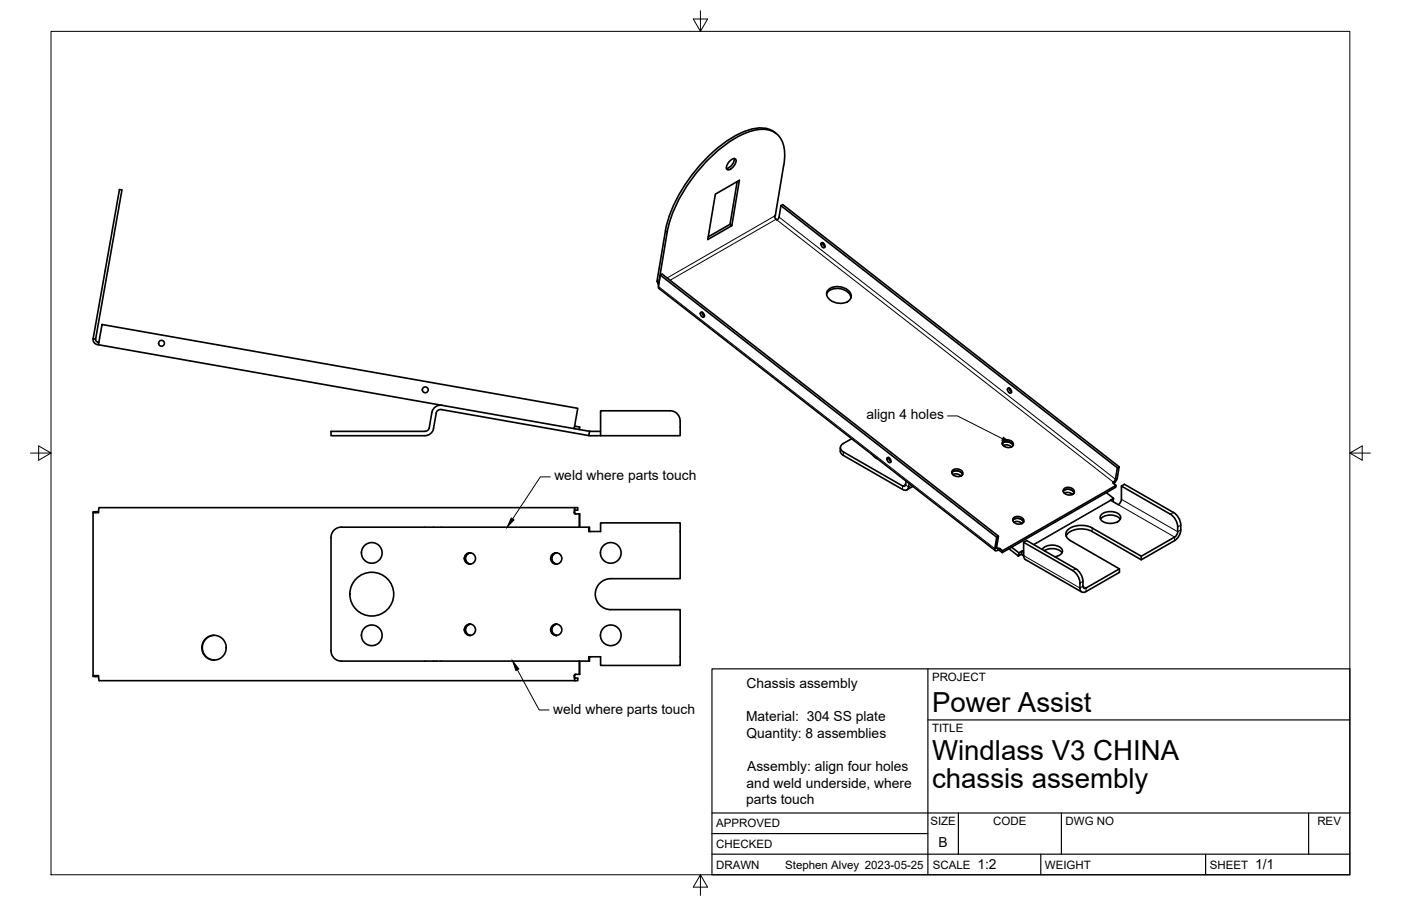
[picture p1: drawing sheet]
<svg xmlns="http://www.w3.org/2000/svg" width="432mm" height="279mm" viewBox="0 0 432 279" stroke-linecap="round" stroke-linejoin="round" font-family="sans-serif">
<!-- layer: Visible -->
<g fill="none" stroke="#000" stroke-width=".51">
<path d="M36.8 58.5l.8 .1-8.1 46-.8-.1zM224.8 49.7l.4-.3a.96 .96 0 0 1 1.7 0 3.2 3.2 0 0 1-2.6 3 1.48 1.48 0 0 1 .2-2.2zM226.3 48.9a3.3 3.3 0 0 1-2.4 3.1M227.2 56l-2.2 13.2 .6 .4-7.5 4.3 2.4-14 7.4-4.3-2.3 14M239.2 41.2a8 8 0 0 0-8-1.3 37.8 37.8 0 0 0-17.6 13.6 41.7 41.7 0 0 0-8.5 17.6l-2.6 15.7 .6 .3M225 69.2l-6.7 3.8M238.7 66.6l.3-.1 2.6-15.6a10.8 10.8 0 0 0-1.8-9.2 7.7 7.7 0 0 0-8.1-1.3 39.2 39.2 0 0 0-18 14.1 41.4 41.4 0 0 0-8.1 17l-2.6 15.7M238.8 66.6v.6a.59 .59 0 0 0 .5 .5 .59 .59 0 0 0 .6-.3l.8-4 .5-.3 103.7 80.9M240.7 63.4l103.7 80.9-.6 3.5-.6 .9M253.2 74.8a1.04 1.04 0 0 1 .9 1.6 1.04 1.04 0 0 1-.9-1.6zM253.6 74.8l.2 .8 .5 .5M202.7 86.9l.3 1.1"/>
<path d="M202.9 88.3l.6-3.5 .6-.3 103.6 80.9M202.9 88.3l.2 .6 103.6 80.9M203.5 84.8l103.7 80.9M216 96.3a1.04 1.04 0 0 1 .9 1.5 1.04 1.04 0 0 1-.9-1.5zM216.4 96.3l.2 .7 .5 .5M254.8 90.6a4.1 4.1 0 0 1 5.6-1.1 3 3 0 0 1 1.9 2.4M255.4 89.3a4.6 4.6 0 0 1 6.9 1.7 2.94 2.94 0 0 1-3.8 2.5 3.6 3.6 0 0 1-3.7-3.2zM28.7 104.5a1.62 1.62 0 0 0 1.7 1.8M29.5 104.6l.1 .6 .9 .4M31.5 100.1l146.6 25.8-1.1 6.3-146.6-25.9zM310.7 119.7a1.04 1.04 0 0 1 .9 1.5 1.04 1.04 0 0 1-.9-1.5zM311.1 119.7l.1 .7 .6 .5"/>
<path d="M131 133h-29v1.4l29.5-.1 1-.4 1-1.2 1-5.3a1.34 1.34 0 0 1 1.5-1.1l45.5 8M136.2 125a2.71 2.71 0 0 0-3.1 2.1l-.9 5.2-.5 .5-.7 .2M177.1 131.4l1.6 .3-.2 .8-1.5-.3M178.5 132.5l3.2 .5M181.5 134.3l3.6 .1M181.7 133l-.2 1.3M181.7 133h.2M181.9 133h3.2M206.5 126.7a3.2 3.2 0 0 1 3.1 3.1v4.6h-24.5v-7.7h21.4M259 138.1a1.96 1.96 0 0 0 .9 2.3l18.3 10.5a1.12 1.12 0 0 0 1.1 .3 1.12 1.12 0 0 0 .7-1M262.5 135.3l-2.6 1.5a1.37 1.37 0 0 0-.9 1.3 1.37 1.37 0 0 0 .9 1.3l18.3 10.5 .8-.1 .3-1.4M308.9 136.8a2.06 2.06 0 0 1 3.3 .6"/>
<path d="M309.1 136.2a1.96 1.96 0 0 1 3.2 1 1.88 1.88 0 0 1-1.9 .8 1.88 1.88 0 0 1-1.5-1.5zM309.2 137.4a2.36 2.36 0 0 1 2.5 .4M28.7 158.1v-.3h.8v.3M29.5 157.8h.9M30.6 156.5h147.5v.8l-.9 .1v.9l.3 .2M30.6 156.5l-.2 1.6h-1.7v50.3h1.7l.2 1.5h146.6M177.2 156.5l-.2 1.8 1.7 .2v4.1M178.5 158.5v4.1M269.1 140.4l1.3 1M269.2 140.5h.1M273.5 141.1a1.04 1.04 0 0 1 .9 1.5 1.04 1.04 0 0 1-.9-1.5zM273.9 141.1l.2 .7 .5 .5"/>
<path d="M280.2 149.1l-.2 1.1M281.4 150l-1.9 1.1M293.3 145.8a2.06 2.06 0 0 1 3.4 .5M293.5 145.1a1.96 1.96 0 0 1 3.3 1 1.88 1.88 0 0 1-2 .8 1.88 1.88 0 0 1-1.5-1.5zM293.6 146.3a2.36 2.36 0 0 1 2.6 .5M312.3 159.8a1.96 1.96 0 0 1 3.3 1 1.88 1.88 0 0 1-2 .8 1.88 1.88 0 0 1-1.5-1.5zM327.7 151.5a2.06 2.06 0 0 1 3.3 .5M327.9 150.8a1.96 1.96 0 0 1 3.2 1 1.88 1.88 0 0 1-1.9 .8 1.88 1.88 0 0 1-1.5-1.5zM328 152.1a2.36 2.36 0 0 1 2.6 .4M339.5 158.6a4.4 4.4 0 0 1 5.7 .4 1.56 1.56 0 0 1-1.3 2.1 4.3 4.3 0 0 1-4.7-.9 1.19 1.19 0 0 1 .3-1.6zM341 151.9l2.2 1.8M343 154.7l.2-1-.9 .5 2.4 1.4 .8-.9 .1-4.8 15.1 8.7a5.1 5.1 0 0 1 1.6 6.8l-.3 .2"/>
<path d="M343.1 148.7v.4l.9 .6-35 20.1M344 149.7l-.1 .6-35 20.1M344.4 144.3l.5-.3-.6 3.5-.2 .7-.9 .9M345.6 149.9l1-.5 15.1 8.6 1.4 1.4 .6 1.2 .2 1.3M144.9 170.5a1.75 1.75 0 0 0-1.6 1.7 1.75 1.75 0 0 0 1.6 1.8M145 170.5a1.75 1.75 0 0 0-1.5 1.7 1.75 1.75 0 0 0 1.5 1.8M171.6 170.5a1.75 1.75 0 0 0-1.7 1.7 1.75 1.75 0 0 0 1.7 1.8M171.6 170.5a1.75 1.75 0 0 0-1.5 1.7 1.75 1.75 0 0 0 1.5 1.8M181.5 162.6h-76.3a3.2 3.2 0 0 0-3.2 3.2v34.9a3.2 3.2 0 0 0 3.2 3.2h76.3M181.7 163.9v-1.3h-.2v1.3h3.6v-2.7h24.5v17.3h-21.4a4.8 4.8 0 0 0-4.7 4.7 4.8 4.8 0 0 0 4.7 4.8h21.4v17.2h-24.5v-2.7h-3.6v1.4h.2v-1.4M308.2 169.2l.8 .6M308.2 169.2h-.8l-.3-.3 .6-3.5-.5 .3-.6 3.8 .3 .4 1-.2 1 .7 .1-.6"/>
<path d="M311 169.2l2.9 2.3M311.8 168.7l2.2 1.8M312.1 160.5a2.06 2.06 0 0 1 3.4 .5M312.5 161a2.36 2.36 0 0 1 2.5 .4M314 170.5l1-.6-.2 1-.9 .6zM315 169.9l.5 .4M315.5 167.2l15.1 8.7a5.3 5.3 0 0 1 2.2 5.4 1.15 1.15 0 0 0 .6 1.3 1.15 1.15 0 0 0 1.3-.2l10.3-5.9v-1.1M315.5 171.3l.1 .8 .4 .5 17.4 10M321.2 169.4a4.2 4.2 0 0 1 6.1-.1 1.62 1.62 0 0 1-1.5 2.2l-.7 .2M321.9 169.8a4.4 4.4 0 0 1 5.4 .7M329.9 166.7l15.1 8.7-10.3 5.9-.3 .2-.5-.3a5.9 5.9 0 0 0-2.4-5.8l-15.1-8.7-.9 .5v4.1l-.7-.4M329.9 166.7a2.04 2.04 0 0 1-1.4-1.9 2.04 2.04 0 0 1 1.4-2 7.5 7.5 0 0 1 6.7 0l15.1 8.7"/>
<path d="M339.2 160.1a4.2 4.2 0 0 1 6.1 0M362 165.6l-10.3 5.9v1.1M363.9 161.9a4.6 4.6 0 0 1-1.9 4.8l-10.3 5.9-15.1-8.7a6.8 6.8 0 0 0-7.8 1l-.2 .4M66 195.9a3.8 3.8 0 0 0-3.6 3.8 3.8 3.8 0 0 0 3.6 3.9M144.9 192.5a1.75 1.75 0 0 0-1.6 1.7 1.75 1.75 0 0 0 1.6 1.8M145 192.5a1.75 1.75 0 0 0-1.5 1.7 1.75 1.75 0 0 0 1.5 1.8M171.6 192.5a1.75 1.75 0 0 0-1.7 1.7 1.75 1.75 0 0 0 1.7 1.8M171.6 192.5a1.75 1.75 0 0 0-1.5 1.7 1.75 1.75 0 0 0 1.5 1.8M28.7 208.4v.2h.8v-.2M29.5 208.6h.9M177.5 208l-.3 .2v.8l.9 .1v.8h-.9M178.5 203.9v4.1"/>
<path d="M178.7 203.9v4.1l-1.7 .2 .2 1.7"/>
<circle cx="49.8" cy="105.9" r=".9"/>
<circle cx="131.1" cy="120.2" r=".9"/>
<circle cx="114.6" cy="170.5" r="3.2"/>
<circle cx="144.8" cy="172.2" r="1.74"/>
<circle cx="171.5" cy="172.2" r="1.74"/>
<circle cx="188.2" cy="170.5" r="3.2"/>
<circle cx="65.9" cy="199.7" r="3.8"/>
<circle cx="114.6" cy="183.2" r="6.8"/>
<circle cx="114.6" cy="195.9" r="3.2"/>
<circle cx="144.8" cy="194.2" r="1.74"/>
<circle cx="171.5" cy="194.2" r="1.74"/>
<circle cx="188.2" cy="195.9" r="3.2"/>
</g>
<!-- layer: Visible Narrow -->
<g fill="none" stroke="#000" stroke-width=".31">
<path d="M205.1 71.1l.5 .5M238.7 66.6l-33.1 19.1M239.2 67.6l-32.7 18.8M239.5 67.8l103.6 80.9v.3M240.1 67l103.7 80.8 .5-.3M202.9 88.3l103.7 80.9 .5-.3M259.9 139.4v1M279.1 149.5l.9 .7 .9-.5M279.1 149.3l-.9 .6v1M342.3 154.2l-23.8 13.7M342.4 154.3l-23.7 13.7M344.7 155.6l17.3 10v1.1"/>
<path d="M345.6 154l17.4 10 .9-.6M361.7 158.1l-1 .5M307.2 168.8l.4 .3-.1 .6M308.2 169.2l-.1 .6M315.5 171.3l17.3 10 1-.5M315.5 169.7l-.5 .2M315.5 169.8l-.4 .3M331.5 175.4l-.9 .5M333.8 179.3l-1 .5M336.6 162.8v1.1M363.9 161.9l-.9 .6M333.8 180.8l.9 .5v1.1"/>
</g>
<!-- layer: Border -->
<path d="M15.7 9.7h400.3v260.1h-400.3zM215.9 3.3v6.4l-2.2-3.8h4.4l-2.2 3.8M9.4 139.7h6.3l-3.8-2.2v4.4l3.8-2.2M416 139.7l3.8 2.2v-4.4l-3.8 2.2h6.4M215.9 269.8l2.2 3.8h-4.4l2.2-3.8v6.3" fill="none" stroke="#000" stroke-width=".31"/>
<!-- layer: Titleblock -->
<path d="M219.4 206.3h196.6v63.5h-196.6zM286 206.3v63.5M286 222h130M219.4 257.1h66.6M219.4 250.7h196.6M295.4 250.7v12.7M327.1 250.7v12.7M403.3 250.7v12.7M219.4 263.4h196.6M320.8 263.4v6.4M371.6 263.4v6.4" fill="none" stroke="#000" stroke-width=".36"/>
<!-- layer: Leaders -->
<path d="M309.2 134.9l2.5 1.8-2.9-.9zM157.6 159.8l.8 .5-2.1 2.3zM158 203.9l1.9 2.4-.9 .5z" fill="#000" stroke="#000" stroke-width=".31"/>
<path d="M292.1 128.3h3l13.9 7M169.6 147.1h-3.1l-8.5 12.9M159.4 206.5l6.8 12.4h3" fill="none" stroke="#000" stroke-width=".31"/>
<g font-size="8.5">
<text x="287.3" y="219.5">Power Assist</text>
<text x="287.3" y="234.5">Windlass V3 CHINA</text>
<text x="287.3" y="243.1">chassis assembly</text>
</g>
<g font-size="4.3">
<text x="267" y="129.3">align 4 holes</text>
<text x="170.9" y="148.2">weld where parts touch</text>
<text x="230.1" y="212.3">Chassis assembly</text>
<text x="170.5" y="220">weld where parts touch</text>
<text x="230" y="222.5">Material: 304 SS plate</text>
<text x="230.1" y="227.6">Quantity: 8 assemblies</text>
<text x="230.3" y="237.8">Assembly: align four holes</text>
<text x="230.1" y="242.9">and weld underside, where</text>
<text x="230" y="248">parts touch</text>
<text x="289.3" y="261.2">B</text>
<text x="301.2" y="268.1">1:2</text>
<text x="386.8" y="268.1">1/1</text>
</g>
<g font-size="3.5">
<text x="287.3" y="210.1">PROJECT</text>
<text x="287.3" y="225.8">TITLE</text>
<text x="220.7" y="255.2">APPROVED</text>
<text x="286.7" y="254.5">SIZE</text>
<text x="306.1" y="254.5">CODE</text>
<text x="328.4" y="254.5">DWG NO</text>
<text x="406" y="254.5">REV</text>
<text x="220.7" y="261.5">CHECKED</text>
<text x="220.7" y="267.9">DRAWN</text>
<text x="242" y="267.9">Stephen Alvey 2023-05-25</text>
<text x="287.5" y="267.9">SCALE</text>
<text x="322.1" y="267.9">WEIGHT</text>
<text x="372.9" y="267.9">SHEET</text>
</g>
</svg>
